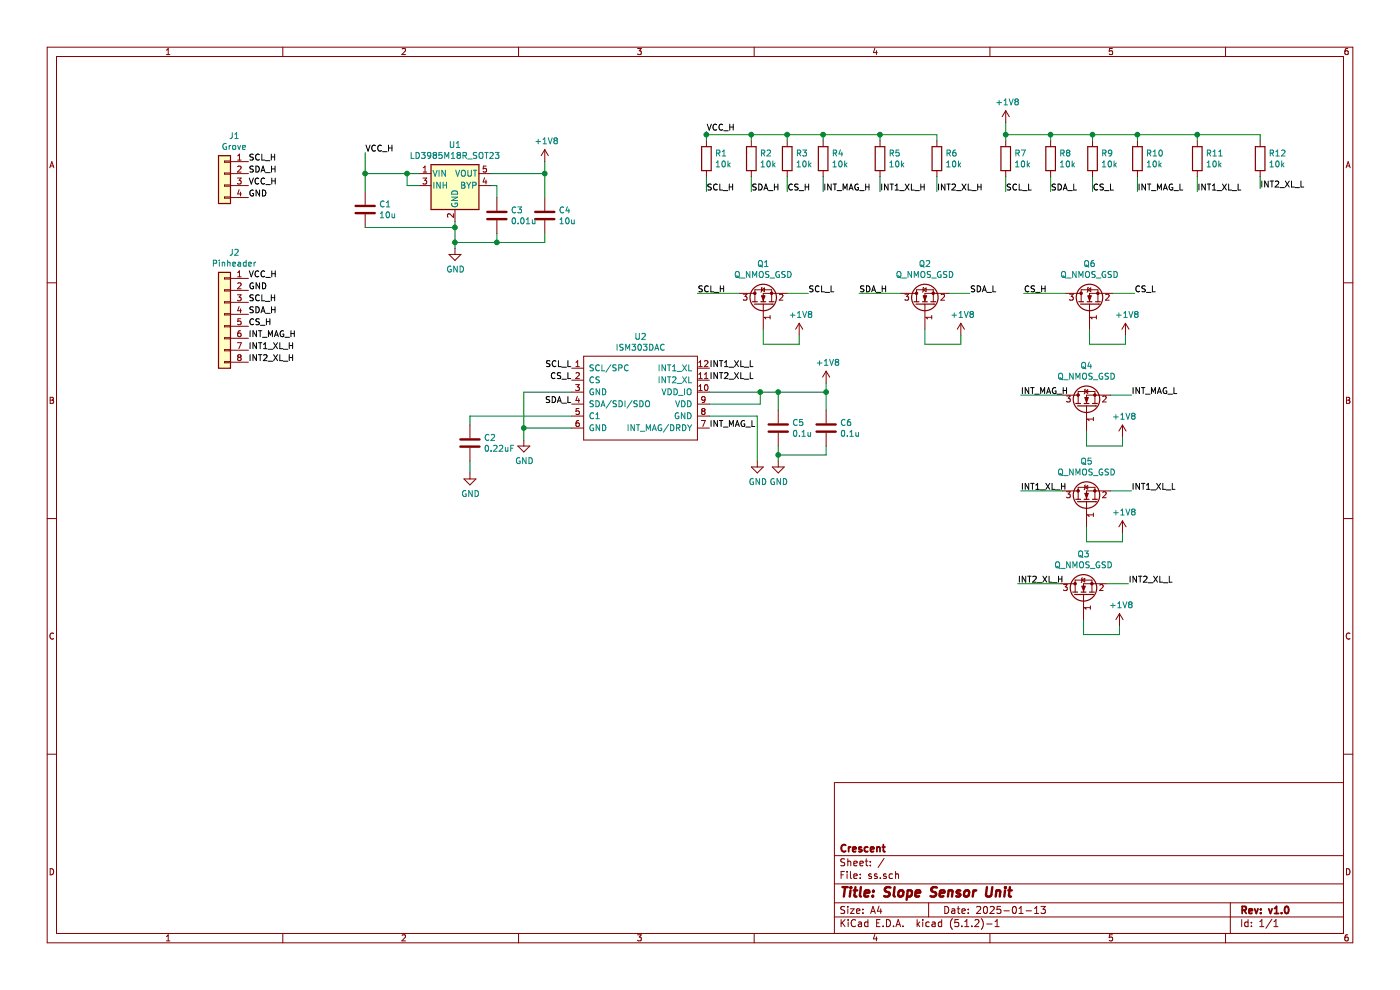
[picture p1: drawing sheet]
EESchema Schematic File Version 4
EELAYER 29 0
EELAYER END
$Descr A4 11693 8268
encoding utf-8
Sheet 1 1
Title "Slope Sensor Unit"
Date "2025-01-13"
Rev "v1.0"
Comp "Crescent"
Comment1 ""
Comment2 ""
Comment3 ""
Comment4 ""
$EndDescr
$Comp
L sensor:ISM303DAC U2
U 1 1
P 4875 2975
F 0 "U2" H 5350 3140 50  0000 C CNN
F 1 "ISM303DAC" H 5350 3049 50  0000 C CNN
F 2 "SlopeSensor_v1:LGA12" H 4875 2975 50  0001 C CNN
F 3 "" H 4875 2975 50  0001 C CNN
	1    4875 2975
	1    0    0    -1  
$EndComp
$Comp
L Connector_Generic:Conn_01x04 J1
U 1 1
P 1875 1450
F 0 "J1" H 1793 1767 50  0000 C CNN
F 1 "Grove" H 1793 1676 50  0000 C CNN
F 2 "GroveCon:GROVE" H 1875 1450 50  0001 C CNN
F 3 "~" H 1875 1450 50  0001 C CNN
	1    1875 1450
	-1   0    0    -1  
$EndComp
Text Label 2075 1350 0    50   ~ 0
SCL_H
Text Label 2075 1450 0    50   ~ 0
SDA_H
Text Label 2075 1550 0    50   ~ 0
VCC_H
Text Label 2075 1650 0    50   ~ 0
GND
$Comp
L Regulator_Linear:LD3985M18R_SOT23 U1
U 1 1
P 3800 1550
F 0 "U1" H 3800 1892 50  0000 C CNN
F 1 "LD3985M18R_SOT23" H 3800 1801 50  0000 C CNN
F 2 "Package_TO_SOT_SMD:SOT-23-5" H 3800 1875 50  0001 C CIN
F 3 "http://www.st.com/internet/com/TECHNICAL_RESOURCES/TECHNICAL_LITERATURE/DATASHEET/CD00003395.pdf" H 3800 1550 50  0001 C CNN
	1    3800 1550
	1    0    0    -1  
$EndComp
$Comp
L Device:C C1
U 1 1
P 3050 1750
F 0 "C1" H 3165 1796 50  0000 L CNN
F 1 "10u" H 3165 1705 50  0000 L CNN
F 2 "Capacitor_SMD:C_0805_2012Metric" H 3088 1600 50  0001 C CNN
F 3 "~" H 3050 1750 50  0001 C CNN
	1    3050 1750
	1    0    0    -1  
$EndComp
$Comp
L Device:C C4
U 1 1
P 4550 1800
F 0 "C4" H 4665 1846 50  0000 L CNN
F 1 "10u" H 4665 1755 50  0000 L CNN
F 2 "Capacitor_SMD:C_0805_2012Metric" H 4588 1650 50  0001 C CNN
F 3 "~" H 4550 1800 50  0001 C CNN
	1    4550 1800
	1    0    0    -1  
$EndComp
$Comp
L Device:C C3
U 1 1
P 4150 1800
F 0 "C3" H 4265 1846 50  0000 L CNN
F 1 "0.01u" H 4265 1755 50  0000 L CNN
F 2 "Capacitor_SMD:C_0603_1608Metric" H 4188 1650 50  0001 C CNN
F 3 "~" H 4150 1800 50  0001 C CNN
	1    4150 1800
	1    0    0    -1  
$EndComp
$Comp
L power:GND #PWR01
U 1 1
P 3800 2075
F 0 "#PWR01" H 3800 1825 50  0001 C CNN
F 1 "GND" H 3805 1902 50  0000 C CNN
F 2 "" H 3800 2075 50  0001 C CNN
F 3 "" H 3800 2075 50  0001 C CNN
	1    3800 2075
	1    0    0    -1  
$EndComp
Text Label 3050 1275 0    50   ~ 0
VCC_H
Wire Wire Line
	3500 1450 3400 1450
Wire Wire Line
	3050 1450 3050 1275
Wire Wire Line
	3050 1450 3050 1600
Connection ~ 3050 1450
Wire Wire Line
	3500 1550 3400 1550
Wire Wire Line
	3400 1550 3400 1450
Connection ~ 3400 1450
Wire Wire Line
	3400 1450 3050 1450
Wire Wire Line
	3050 1900 3800 1900
Wire Wire Line
	3800 1900 3800 2025
Wire Wire Line
	3800 1850 3800 1900
Connection ~ 3800 1900
Wire Wire Line
	4100 1550 4150 1550
Wire Wire Line
	4150 1550 4150 1650
Wire Wire Line
	4100 1450 4550 1450
Wire Wire Line
	4550 1450 4550 1650
Wire Wire Line
	3800 2025 4150 2025
Wire Wire Line
	4150 2025 4150 1950
Connection ~ 3800 2025
Wire Wire Line
	3800 2025 3800 2075
Wire Wire Line
	4150 2025 4550 2025
Wire Wire Line
	4550 2025 4550 1950
Connection ~ 4150 2025
$Comp
L power:+1V8 #PWR04
U 1 1
P 4550 1350
F 0 "#PWR04" H 4550 1200 50  0001 C CNN
F 1 "+1V8" H 4565 1523 50  0000 C CNN
F 2 "" H 4550 1350 50  0001 C CNN
F 3 "" H 4550 1350 50  0001 C CNN
	1    4550 1350
	1    0    0    -1  
$EndComp
Wire Wire Line
	4550 1350 4550 1450
Connection ~ 4550 1450
$Comp
L Device:Q_NMOS_GSD Q1
U 1 1
P 6375 2550
F 0 "Q1" V 6718 2550 50  0000 C CNN
F 1 "Q_NMOS_GSD" V 6627 2550 50  0000 C CNN
F 2 "Package_TO_SOT_SMD:SOT-23" H 6575 2650 50  0001 C CNN
F 3 "~" H 6375 2550 50  0001 C CNN
	1    6375 2550
	0    -1   -1   0   
$EndComp
$Comp
L power:+1V8 #PWR07
U 1 1
P 6675 2800
F 0 "#PWR07" H 6675 2650 50  0001 C CNN
F 1 "+1V8" H 6690 2973 50  0000 C CNN
F 2 "" H 6675 2800 50  0001 C CNN
F 3 "" H 6675 2800 50  0001 C CNN
	1    6675 2800
	1    0    0    -1  
$EndComp
Text Label 5825 2450 0    50   ~ 0
SCL_H
Text Label 6750 2450 0    50   ~ 0
SCL_L
Wire Wire Line
	6175 2450 5825 2450
Wire Wire Line
	6575 2450 6750 2450
Wire Wire Line
	6375 2750 6375 2875
Wire Wire Line
	6375 2875 6675 2875
Wire Wire Line
	6675 2875 6675 2800
$Comp
L Device:Q_NMOS_GSD Q2
U 1 1
P 7725 2550
F 0 "Q2" V 8068 2550 50  0000 C CNN
F 1 "Q_NMOS_GSD" V 7977 2550 50  0000 C CNN
F 2 "Package_TO_SOT_SMD:SOT-23" H 7925 2650 50  0001 C CNN
F 3 "~" H 7725 2550 50  0001 C CNN
	1    7725 2550
	0    -1   -1   0   
$EndComp
$Comp
L power:+1V8 #PWR09
U 1 1
P 8025 2800
F 0 "#PWR09" H 8025 2650 50  0001 C CNN
F 1 "+1V8" H 8040 2973 50  0000 C CNN
F 2 "" H 8025 2800 50  0001 C CNN
F 3 "" H 8025 2800 50  0001 C CNN
	1    8025 2800
	1    0    0    -1  
$EndComp
Text Label 7175 2450 0    50   ~ 0
SDA_H
Text Label 8100 2450 0    50   ~ 0
SDA_L
Wire Wire Line
	7525 2450 7175 2450
Wire Wire Line
	7925 2450 8100 2450
Wire Wire Line
	7725 2750 7725 2875
Wire Wire Line
	7725 2875 8025 2875
Wire Wire Line
	8025 2875 8025 2800
Text Label 4775 3375 2    50   ~ 0
SDA_L
Text Label 4775 3075 2    50   ~ 0
SCL_L
$Comp
L Device:R R1
U 1 1
P 5900 1325
F 0 "R1" H 5970 1371 50  0000 L CNN
F 1 "10k" H 5970 1280 50  0000 L CNN
F 2 "Resistor_SMD:R_0603_1608Metric" V 5830 1325 50  0001 C CNN
F 3 "~" H 5900 1325 50  0001 C CNN
	1    5900 1325
	1    0    0    -1  
$EndComp
Text Label 5900 1100 0    50   ~ 0
VCC_H
Text Label 5900 1600 0    50   ~ 0
SCL_H
$Comp
L Device:R R2
U 1 1
P 6275 1325
F 0 "R2" H 6345 1371 50  0000 L CNN
F 1 "10k" H 6345 1280 50  0000 L CNN
F 2 "Resistor_SMD:R_0603_1608Metric" V 6205 1325 50  0001 C CNN
F 3 "~" H 6275 1325 50  0001 C CNN
	1    6275 1325
	1    0    0    -1  
$EndComp
Text Label 6275 1600 0    50   ~ 0
SDA_H
Wire Wire Line
	5900 1475 5900 1600
Wire Wire Line
	5900 1100 5900 1125
Wire Wire Line
	5900 1125 6275 1125
Wire Wire Line
	6275 1125 6275 1175
Connection ~ 5900 1125
Wire Wire Line
	5900 1125 5900 1175
Wire Wire Line
	6275 1475 6275 1600
$Comp
L Device:R R7
U 1 1
P 8400 1325
F 0 "R7" H 8470 1371 50  0000 L CNN
F 1 "10k" H 8470 1280 50  0000 L CNN
F 2 "Resistor_SMD:R_0603_1608Metric" V 8330 1325 50  0001 C CNN
F 3 "~" H 8400 1325 50  0001 C CNN
	1    8400 1325
	1    0    0    -1  
$EndComp
Text Label 8400 1600 0    50   ~ 0
SCL_L
$Comp
L Device:R R8
U 1 1
P 8775 1325
F 0 "R8" H 8845 1371 50  0000 L CNN
F 1 "10k" H 8845 1280 50  0000 L CNN
F 2 "Resistor_SMD:R_0603_1608Metric" V 8705 1325 50  0001 C CNN
F 3 "~" H 8775 1325 50  0001 C CNN
	1    8775 1325
	1    0    0    -1  
$EndComp
Text Label 8775 1600 0    50   ~ 0
SDA_L
Wire Wire Line
	8400 1475 8400 1600
Connection ~ 8400 1125
Wire Wire Line
	8400 1125 8400 1175
$Comp
L power:+1V8 #PWR010
U 1 1
P 8400 1025
F 0 "#PWR010" H 8400 875 50  0001 C CNN
F 1 "+1V8" H 8415 1198 50  0000 C CNN
F 2 "" H 8400 1025 50  0001 C CNN
F 3 "" H 8400 1025 50  0001 C CNN
	1    8400 1025
	1    0    0    -1  
$EndComp
Wire Wire Line
	8400 1025 8400 1125
$Comp
L Device:C C5
U 1 1
P 6500 3575
F 0 "C5" H 6615 3621 50  0000 L CNN
F 1 "0.1u" H 6615 3530 50  0000 L CNN
F 2 "Capacitor_SMD:C_0603_1608Metric" H 6538 3425 50  0001 C CNN
F 3 "~" H 6500 3575 50  0001 C CNN
	1    6500 3575
	1    0    0    -1  
$EndComp
$Comp
L Device:C C6
U 1 1
P 6900 3575
F 0 "C6" H 7015 3621 50  0000 L CNN
F 1 "0.1u" H 7015 3530 50  0000 L CNN
F 2 "Capacitor_SMD:C_0603_1608Metric" H 6938 3425 50  0001 C CNN
F 3 "~" H 6900 3575 50  0001 C CNN
	1    6900 3575
	1    0    0    -1  
$EndComp
$Comp
L power:+1V8 #PWR08
U 1 1
P 6900 3200
F 0 "#PWR08" H 6900 3050 50  0001 C CNN
F 1 "+1V8" H 6915 3373 50  0000 C CNN
F 2 "" H 6900 3200 50  0001 C CNN
F 3 "" H 6900 3200 50  0001 C CNN
	1    6900 3200
	1    0    0    -1  
$EndComp
Wire Wire Line
	6900 3275 6900 3200
Wire Wire Line
	6350 3375 6350 3275
Connection ~ 6350 3275
Wire Wire Line
	6350 3275 6500 3275
Wire Wire Line
	6500 3425 6500 3275
Connection ~ 6500 3275
Wire Wire Line
	6500 3275 6900 3275
Wire Wire Line
	6900 3425 6900 3275
Connection ~ 6900 3275
$Comp
L power:GND #PWR06
U 1 1
P 6500 3850
F 0 "#PWR06" H 6500 3600 50  0001 C CNN
F 1 "GND" H 6505 3677 50  0000 C CNN
F 2 "" H 6500 3850 50  0001 C CNN
F 3 "" H 6500 3850 50  0001 C CNN
	1    6500 3850
	1    0    0    -1  
$EndComp
Wire Wire Line
	6500 3725 6500 3800
Wire Wire Line
	6500 3800 6900 3800
Wire Wire Line
	6900 3800 6900 3725
Connection ~ 6500 3800
Wire Wire Line
	6500 3800 6500 3850
$Comp
L power:GND #PWR05
U 1 1
P 6325 3850
F 0 "#PWR05" H 6325 3600 50  0001 C CNN
F 1 "GND" H 6330 3677 50  0000 C CNN
F 2 "" H 6325 3850 50  0001 C CNN
F 3 "" H 6325 3850 50  0001 C CNN
	1    6325 3850
	1    0    0    -1  
$EndComp
Wire Wire Line
	6325 3475 6325 3850
$Comp
L power:GND #PWR03
U 1 1
P 4375 3675
F 0 "#PWR03" H 4375 3425 50  0001 C CNN
F 1 "GND" H 4380 3502 50  0000 C CNN
F 2 "" H 4375 3675 50  0001 C CNN
F 3 "" H 4375 3675 50  0001 C CNN
	1    4375 3675
	1    0    0    -1  
$EndComp
Wire Wire Line
	4775 3275 4375 3275
Wire Wire Line
	4375 3275 4375 3575
Wire Wire Line
	4775 3575 4375 3575
Connection ~ 4375 3575
Wire Wire Line
	4375 3575 4375 3675
$Comp
L Device:C C2
U 1 1
P 3925 3700
F 0 "C2" H 4040 3746 50  0000 L CNN
F 1 "0.22uF" H 4040 3655 50  0000 L CNN
F 2 "Capacitor_SMD:C_0603_1608Metric" H 3963 3550 50  0001 C CNN
F 3 "~" H 3925 3700 50  0001 C CNN
	1    3925 3700
	1    0    0    -1  
$EndComp
$Comp
L power:GND #PWR02
U 1 1
P 3925 3950
F 0 "#PWR02" H 3925 3700 50  0001 C CNN
F 1 "GND" H 3930 3777 50  0000 C CNN
F 2 "" H 3925 3950 50  0001 C CNN
F 3 "" H 3925 3950 50  0001 C CNN
	1    3925 3950
	1    0    0    -1  
$EndComp
Wire Wire Line
	4775 3475 3925 3475
Wire Wire Line
	3925 3475 3925 3550
Wire Wire Line
	3925 3850 3925 3950
$Comp
L Device:Q_NMOS_GSD Q6
U 1 1
P 9100 2550
F 0 "Q6" V 9443 2550 50  0000 C CNN
F 1 "Q_NMOS_GSD" V 9352 2550 50  0000 C CNN
F 2 "Package_TO_SOT_SMD:SOT-23" H 9300 2650 50  0001 C CNN
F 3 "~" H 9100 2550 50  0001 C CNN
	1    9100 2550
	0    -1   -1   0   
$EndComp
$Comp
L power:+1V8 #PWR014
U 1 1
P 9400 2800
F 0 "#PWR014" H 9400 2650 50  0001 C CNN
F 1 "+1V8" H 9415 2973 50  0000 C CNN
F 2 "" H 9400 2800 50  0001 C CNN
F 3 "" H 9400 2800 50  0001 C CNN
	1    9400 2800
	1    0    0    -1  
$EndComp
Text Label 8550 2450 0    50   ~ 0
CS_H
Text Label 9475 2450 0    50   ~ 0
CS_L
Wire Wire Line
	8900 2450 8550 2450
Wire Wire Line
	9300 2450 9475 2450
Wire Wire Line
	9100 2750 9100 2875
Wire Wire Line
	9100 2875 9400 2875
Wire Wire Line
	9400 2875 9400 2800
$Comp
L Device:Q_NMOS_GSD Q4
U 1 1
P 9075 3400
F 0 "Q4" V 9418 3400 50  0000 C CNN
F 1 "Q_NMOS_GSD" V 9327 3400 50  0000 C CNN
F 2 "Package_TO_SOT_SMD:SOT-23" H 9275 3500 50  0001 C CNN
F 3 "~" H 9075 3400 50  0001 C CNN
	1    9075 3400
	0    -1   -1   0   
$EndComp
$Comp
L power:+1V8 #PWR012
U 1 1
P 9375 3650
F 0 "#PWR012" H 9375 3500 50  0001 C CNN
F 1 "+1V8" H 9390 3823 50  0000 C CNN
F 2 "" H 9375 3650 50  0001 C CNN
F 3 "" H 9375 3650 50  0001 C CNN
	1    9375 3650
	1    0    0    -1  
$EndComp
Text Label 8525 3300 0    50   ~ 0
INT_MAG_H
Text Label 9450 3300 0    50   ~ 0
INT_MAG_L
Wire Wire Line
	8875 3300 8525 3300
Wire Wire Line
	9275 3300 9450 3300
Wire Wire Line
	9075 3600 9075 3725
Wire Wire Line
	9075 3725 9375 3725
Wire Wire Line
	9375 3725 9375 3650
$Comp
L Device:Q_NMOS_GSD Q5
U 1 1
P 9075 4200
F 0 "Q5" V 9418 4200 50  0000 C CNN
F 1 "Q_NMOS_GSD" V 9327 4200 50  0000 C CNN
F 2 "Package_TO_SOT_SMD:SOT-23" H 9275 4300 50  0001 C CNN
F 3 "~" H 9075 4200 50  0001 C CNN
	1    9075 4200
	0    -1   -1   0   
$EndComp
$Comp
L power:+1V8 #PWR013
U 1 1
P 9375 4450
F 0 "#PWR013" H 9375 4300 50  0001 C CNN
F 1 "+1V8" H 9390 4623 50  0000 C CNN
F 2 "" H 9375 4450 50  0001 C CNN
F 3 "" H 9375 4450 50  0001 C CNN
	1    9375 4450
	1    0    0    -1  
$EndComp
Text Label 8525 4100 0    50   ~ 0
INT1_XL_H
Text Label 9450 4100 0    50   ~ 0
INT1_XL_L
Wire Wire Line
	8875 4100 8525 4100
Wire Wire Line
	9275 4100 9450 4100
Wire Wire Line
	9075 4400 9075 4525
Wire Wire Line
	9075 4525 9375 4525
Wire Wire Line
	9375 4525 9375 4450
$Comp
L Device:Q_NMOS_GSD Q3
U 1 1
P 9050 4975
F 0 "Q3" V 9393 4975 50  0000 C CNN
F 1 "Q_NMOS_GSD" V 9302 4975 50  0000 C CNN
F 2 "Package_TO_SOT_SMD:SOT-23" H 9250 5075 50  0001 C CNN
F 3 "~" H 9050 4975 50  0001 C CNN
	1    9050 4975
	0    -1   -1   0   
$EndComp
$Comp
L power:+1V8 #PWR011
U 1 1
P 9350 5225
F 0 "#PWR011" H 9350 5075 50  0001 C CNN
F 1 "+1V8" H 9365 5398 50  0000 C CNN
F 2 "" H 9350 5225 50  0001 C CNN
F 3 "" H 9350 5225 50  0001 C CNN
	1    9350 5225
	1    0    0    -1  
$EndComp
Text Label 8500 4875 0    50   ~ 0
INT2_XL_H
Text Label 9425 4875 0    50   ~ 0
INT2_XL_L
Wire Wire Line
	8850 4875 8500 4875
Wire Wire Line
	9250 4875 9425 4875
Wire Wire Line
	9050 5175 9050 5300
Wire Wire Line
	9050 5300 9350 5300
Wire Wire Line
	9350 5300 9350 5225
$Comp
L Device:R R3
U 1 1
P 6575 1325
F 0 "R3" H 6645 1371 50  0000 L CNN
F 1 "10k" H 6645 1280 50  0000 L CNN
F 2 "Resistor_SMD:R_0603_1608Metric" V 6505 1325 50  0001 C CNN
F 3 "~" H 6575 1325 50  0001 C CNN
	1    6575 1325
	1    0    0    -1  
$EndComp
Text Label 6575 1600 0    50   ~ 0
CS_H
Wire Wire Line
	6575 1125 6575 1175
Wire Wire Line
	6575 1475 6575 1600
$Comp
L Device:R R4
U 1 1
P 6875 1325
F 0 "R4" H 6945 1371 50  0000 L CNN
F 1 "10k" H 6945 1280 50  0000 L CNN
F 2 "Resistor_SMD:R_0603_1608Metric" V 6805 1325 50  0001 C CNN
F 3 "~" H 6875 1325 50  0001 C CNN
	1    6875 1325
	1    0    0    -1  
$EndComp
Text Label 6875 1600 0    50   ~ 0
INT_MAG_H
Wire Wire Line
	6875 1125 6875 1175
Wire Wire Line
	6875 1475 6875 1600
Wire Wire Line
	6275 1125 6575 1125
Connection ~ 6275 1125
Wire Wire Line
	6575 1125 6875 1125
Connection ~ 6575 1125
$Comp
L Device:R R5
U 1 1
P 7350 1325
F 0 "R5" H 7420 1371 50  0000 L CNN
F 1 "10k" H 7420 1280 50  0000 L CNN
F 2 "Resistor_SMD:R_0603_1608Metric" V 7280 1325 50  0001 C CNN
F 3 "~" H 7350 1325 50  0001 C CNN
	1    7350 1325
	1    0    0    -1  
$EndComp
Text Label 7350 1600 0    50   ~ 0
INT1_XL_H
Wire Wire Line
	7350 1125 7350 1175
Wire Wire Line
	7350 1475 7350 1600
Wire Wire Line
	6875 1125 7350 1125
Connection ~ 6875 1125
$Comp
L Device:R R6
U 1 1
P 7825 1325
F 0 "R6" H 7895 1371 50  0000 L CNN
F 1 "10k" H 7895 1280 50  0000 L CNN
F 2 "Resistor_SMD:R_0603_1608Metric" V 7755 1325 50  0001 C CNN
F 3 "~" H 7825 1325 50  0001 C CNN
	1    7825 1325
	1    0    0    -1  
$EndComp
Text Label 7825 1600 0    50   ~ 0
INT2_XL_H
Wire Wire Line
	7825 1125 7825 1175
Wire Wire Line
	7825 1475 7825 1600
Wire Wire Line
	7350 1125 7825 1125
Connection ~ 7350 1125
$Comp
L Device:R R9
U 1 1
P 9125 1325
F 0 "R9" H 9195 1371 50  0000 L CNN
F 1 "10k" H 9195 1280 50  0000 L CNN
F 2 "Resistor_SMD:R_0603_1608Metric" V 9055 1325 50  0001 C CNN
F 3 "~" H 9125 1325 50  0001 C CNN
	1    9125 1325
	1    0    0    -1  
$EndComp
$Comp
L Device:R R10
U 1 1
P 9500 1325
F 0 "R10" H 9570 1371 50  0000 L CNN
F 1 "10k" H 9570 1280 50  0000 L CNN
F 2 "Resistor_SMD:R_0603_1608Metric" V 9430 1325 50  0001 C CNN
F 3 "~" H 9500 1325 50  0001 C CNN
	1    9500 1325
	1    0    0    -1  
$EndComp
$Comp
L Device:R R11
U 1 1
P 10000 1325
F 0 "R11" H 10070 1371 50  0000 L CNN
F 1 "10k" H 10070 1280 50  0000 L CNN
F 2 "Resistor_SMD:R_0603_1608Metric" V 9930 1325 50  0001 C CNN
F 3 "~" H 10000 1325 50  0001 C CNN
	1    10000 1325
	1    0    0    -1  
$EndComp
$Comp
L Device:R R12
U 1 1
P 10525 1325
F 0 "R12" H 10595 1371 50  0000 L CNN
F 1 "10k" H 10595 1280 50  0000 L CNN
F 2 "Resistor_SMD:R_0603_1608Metric" V 10455 1325 50  0001 C CNN
F 3 "~" H 10525 1325 50  0001 C CNN
	1    10525 1325
	1    0    0    -1  
$EndComp
Text Label 9125 1600 0    50   ~ 0
CS_L
Text Label 9500 1600 0    50   ~ 0
INT_MAG_L
Text Label 10000 1600 0    50   ~ 0
INT1_XL_L
Text Label 10525 1575 0    50   ~ 0
INT2_XL_L
Wire Wire Line
	9125 1475 9125 1600
Wire Wire Line
	9500 1475 9500 1600
Wire Wire Line
	10000 1475 10000 1600
Wire Wire Line
	9125 1175 9125 1125
Wire Wire Line
	9125 1125 9500 1125
Wire Wire Line
	9500 1125 9500 1175
Connection ~ 9125 1125
Wire Wire Line
	9500 1125 10000 1125
Wire Wire Line
	10000 1125 10000 1175
Connection ~ 9500 1125
Wire Wire Line
	10000 1125 10525 1125
Wire Wire Line
	10525 1125 10525 1175
Connection ~ 10000 1125
Wire Wire Line
	10525 1475 10525 1575
Text Label 4775 3175 2    50   ~ 0
CS_L
Text Label 5925 3575 0    50   ~ 0
INT_MAG_L
Wire Wire Line
	5925 3475 6325 3475
Wire Wire Line
	5925 3375 6350 3375
Wire Wire Line
	5925 3275 6350 3275
Text Label 5925 3075 0    50   ~ 0
INT1_XL_L
Text Label 5925 3175 0    50   ~ 0
INT2_XL_L
$Comp
L Connector_Generic:Conn_01x08 J2
U 1 1
P 1875 2625
F 0 "J2" H 1793 3142 50  0000 C CNN
F 1 "Pinheader" H 1793 3051 50  0000 C CNN
F 2 "Connector_PinHeader_2.54mm:PinHeader_1x08_P2.54mm_Vertical" H 1875 2625 50  0001 C CNN
F 3 "~" H 1875 2625 50  0001 C CNN
	1    1875 2625
	-1   0    0    -1  
$EndComp
Text Label 2075 2325 0    50   ~ 0
VCC_H
Text Label 2075 2425 0    50   ~ 0
GND
Text Label 2075 2525 0    50   ~ 0
SCL_H
Text Label 2075 2625 0    50   ~ 0
SDA_H
Text Label 2075 2725 0    50   ~ 0
CS_H
Text Label 2075 2825 0    50   ~ 0
INT_MAG_H
Text Label 2075 2925 0    50   ~ 0
INT1_XL_H
Text Label 2075 3025 0    50   ~ 0
INT2_XL_H
Wire Wire Line
	8400 1125 8775 1125
Wire Wire Line
	8775 1175 8775 1125
Connection ~ 8775 1125
Wire Wire Line
	8775 1125 9125 1125
Wire Wire Line
	8775 1475 8775 1600
$EndSCHEMATC
